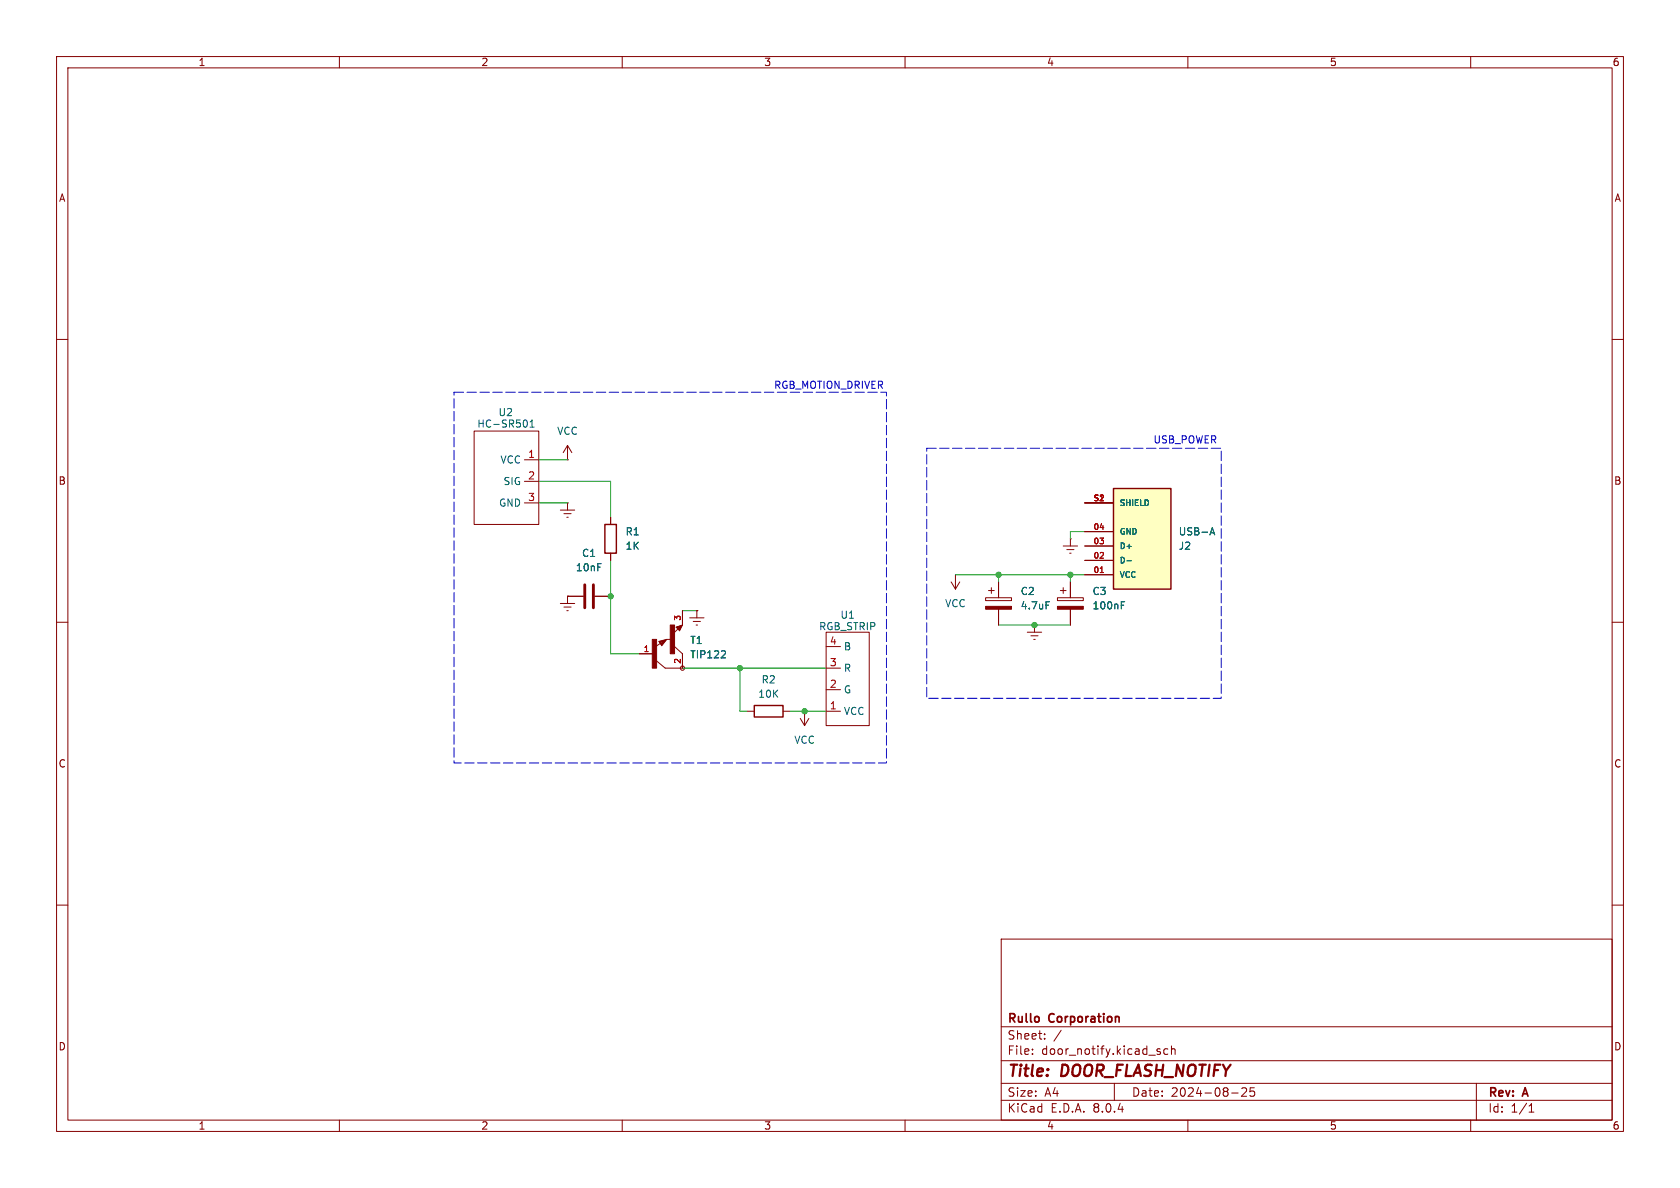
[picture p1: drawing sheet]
<svg xmlns="http://www.w3.org/2000/svg" width="297mm" height="210mm" viewBox="0 0 297 210" stroke-linecap="round" stroke-linejoin="round" font-family="sans-serif">
<g fill="none" stroke="#840000" stroke-width=".18">
<path d="M10 10h277v190h-277zM12 12h273v186h-273zM60 10v2M110 10v2M160 10v2M210 10v2M260 10v2M10 60h2M285 60h2M188 96.5h2.5M188.6 97.2h1.3M189.1 97.8h.3"/>
<path d="M189.2 95.3h.1M189.2 95.3v1.2M10 110h2M168.1 102.9l.8 1.2M168.9 101.6h.1M168.9 101.6v2.5M169.7 102.9l-.8 1.2M174.2 105.7h4.6v.5h-4.6zM174.8 104.4h1M175.3 103.9v1M176.5 102.9v2.8M176.5 107.7v2.8"/>
<path d="M285 110h2M10 160h2M285 160h2M177 166h108v32h-108zM60 198v2M110 198v2M160 198v2M177 194.5h108M177 191.5h108M177 187.5h108M177 181.5h108M182.5 186.3v.1"/>
<path d="M182.5 185.5v.1M184.7 183.6v.1M184.7 182.8v.1M187.6 182.1l-1.3 2M197 191.5v3M204.7 185.9l.4 .1 .1 .2-.2 .2h-.3M204.7 185.4l.4 .1M206.5 185.5l-.5-.1-.3 .3v.4l.2 .2h.6M207.1 185.5l.2-.1 .4 .1v.9M207.1 184.9v1.5M210 198v2M217.7 193.2h1.2"/>
<path d="M219.5 192.4l.6-.1 .2 .1 .1 .3-.9 1.1h.9M221.7 192.3h-.7v.7l.2-.1h.5l.1 .3-.1 .5-.2 .1-.5-.1M260 198v2M261 191.5v6.5M270.3 196.6h.9M270.3 195.5l.4-.4v1.5"/>
</g>
<path d="M174.2 107.2h4.6v.5h-4.6z" fill="#840000" stroke="#840000" stroke-width=".18"/>
<path d="M184.9 106.4h.6" fill="none" stroke="#006464" stroke-width=".18"/>
<path d="M196.8 86.4h10.2v17.7h-10.2z" fill="#ffffc2"/>
<path d="M106.9 92.7h2.1v5.1h-2.1zM196.8 86.4h10.2v17.7h-10.2zM116.7 113.5l.8-.2-.5 .5v-.1M120 111h.1l.2-.3-.5 .2 .3 .4M133.3 124.7h5.1v2h-5.1z" fill="none" stroke="#840000" stroke-width=".25"/>
<g fill="none" stroke="#840000" stroke-width=".18">
<path d="M83.8 76.2h11.4v16.5h-11.4zM100.3 78.7v2.6M100.3 78.7l-.7 1.3M100.3 78.7l.8 1.3M92.7 88.9h2.5M92.7 81.3h2.5M92.7 85.1h2.5M99.1 90.2h2.5M99.7 90.8h1.3M100.2 91.4h.3M100.3 88.9h.1M100.3 81.3h.1"/>
<path d="M100.3 88.9v1.3M107.9 91.4v1.3M107.9 97.8v1.3M191.8 99.1h5M191.8 96.5h5M191.8 94h5M191.8 88.9h5M99.1 106.7h2.5M99.7 107.3h1.3M100.2 108h.3M100.3 105.4h.1M100.3 105.4h2.8"/>
<path d="M100.3 105.4v1.3M105.2 105.4h2.7M113 115.6h2.6M116.5 113.4l1.4-.4-.9 1.1zM116.8 113.7l-1 .7M117.7 113.2l-.7 .8-.4-.6 1-.2-.6 .7-.3-.4M117.9 113h.6M119.3 114.3l1.3 1.3v2.5h-3l-1.5-1.3M119.5 110.9l1.1-.4-.5 1zM119.8 111.2l-.7 .8M120.5 110.6l-.4 .8-.5-.5 .8-.3-.3 .7M120.6 108v2.5"/>
<path d="M121.9 109.2h2.6M122.6 109.9h1.2M123.1 110.5h.2M123.2 108h.1M123.2 108v1.2M146 111.8h7.7v16.5h-7.7zM146 118.1h2.6M146 114.3h2.6M176.5 102.9v2.8M176.5 107.7v2.8M181.6 111.8h2.5M182.2 112.4h1.3"/>
<path d="M182.8 113h.2M182.9 110.5h.1M182.9 110.5v1.3M186.9 105.7h4.6v.5h-4.6zM187.5 104.4h1M188 103.9v1M189.2 102.9v2.8M189.2 107.7v2.8M191.8 101.6h5M132.1 125.7h1.2M138.4 125.7h1.3M141.5 127l.7 1.3"/>
<path d="M142.2 125.7h.1M142.2 125.7v2.6M143 127l-.8 1.3M146 125.7h2.6M146 121.9h2.6"/>
<circle cx="120.7" cy="118.1" r=".38"/>
</g>
<path d="M194.5 101.2h.6" fill="none" stroke="#a90000" stroke-width=".18"/>
<path d="M93.1 74.4l.1 .3-.1 .7M93.7 75.5h.7M93.7 74.6l.4-.4v1.3M199.2 99.1h.8M213.9 94.6l.4-1.3 .4 1.3M214 94.2h.6M128.1 115.1l.2 .2-.1 .3-.7 .7h.8M184.9 106.4h.6M198.2 107h.5M198.2 106.4h.6" fill="none" stroke="#006464" stroke-width=".18"/>
<g fill="#840000" stroke="#840000" stroke-width=".18">
<path d="M186.9 107.2h4.6v.5h-4.6z"/>
<path d="M115.3 113h.8v5.1h-.8z"/>
<path d="M118.5 110.5h.8v5.1h-.8z"/>
</g>
<path d="M103.4 103.4v4M104.9 103.4v4" fill="none" stroke="#840000" stroke-width=".51"/>
<path d="M80.3 69.3h76.4v65.6h-76.4zM163.8 79.2h52.1v44.2h-52.1z" fill="none" stroke="#0000c2" stroke-width=".18" stroke-dasharray="1.7 .6"/>
<g fill="none" stroke="#009600" stroke-width=".18">
<path d="M95.2 81.3h5.1M95.2 85.1h12.7v6.3M95.2 88.9h5.1M107.9 99.1v16.5h5.1M191.8 94h-2.6v1.3M120.6 108h2.6M120.6 118.1h25.4M130.8 118.1v7.6h1.3M168.9 101.6h22.9M176.5 101.6v1.3M176.5 110.5h12.7M189.2 101.6v1.3"/>
<path d="M139.7 125.7h6.3"/>
</g>
<g fill="#009600" stroke="#009600" stroke-width=".18">
<circle cx="176.5" cy="101.6" r=".46"/>
<circle cx="189.2" cy="101.6" r=".46"/>
<circle cx="182.9" cy="110.5" r=".46"/>
<circle cx="142.2" cy="125.7" r=".46"/>
<circle cx="130.8" cy="118.1" r=".46"/>
<circle cx="107.9" cy="105.4" r=".46"/>
</g>
<g font-size="2.8" fill="#840000">
<text x="178" y="190.9">Title:</text>
<text x="187.7" y="190.9">DOOR_FLASH_NOTIFY</text>
</g>
<g font-size="2.1" fill="#840000">
<text x="178" y="184">Sheet:</text>
<text x="178" y="181.2">Rullo</text>
<text x="185.5" y="181.2">Corporation</text>
<text x="178" y="186.7">File:</text>
<text x="184.1" y="186.7">door_notify.kicad_sch</text>
<text x="178" y="196.9">KiCad</text>
<text x="178" y="194.1">Size:</text>
<text x="184.7" y="194.1">A4</text>
<text x="185.7" y="196.9">E.D.A.</text>
<text x="193.3" y="196.9">8.0.4</text>
<text x="200" y="194.1">Date:</text>
<text x="207" y="194.1">2024-08-25</text>
<text x="263" y="194.3">Rev:</text>
<text x="263" y="196.9">Id:</text>
<text x="267.1" y="196.9">1/1</text>
<text x="269.4" y="194.3">A</text>
</g>
<g font-size="1.8" fill="#840000">
<text x="35" y="11.9">1</text>
<text x="85" y="11.9">2</text>
<text x="135" y="11.9">3</text>
<text x="185" y="11.9">4</text>
<text x="235" y="11.9">5</text>
<text x="285" y="11.9">6</text>
<text x="10.3" y="35.9">A</text>
<text x="285.3" y="35.9">A</text>
<text x="10.3" y="85.9">B</text>
<text x="285.3" y="85.9">B</text>
<text x="10.3" y="135.9">C</text>
<text x="285.3" y="135.9">C</text>
<text x="10.3" y="185.9">D</text>
<text x="285.3" y="185.9">D</text>
<text x="35" y="199.9">1</text>
<text x="85" y="199.9">2</text>
<text x="135" y="199.9">3</text>
<text x="185" y="199.9">4</text>
<text x="235" y="199.9">5</text>
<text x="285" y="199.9">6</text>
</g>
<g font-size="1.8" fill="#0000c2">
<text x="136.7" y="68.9">RGB_MOTION_DRIVER</text>
<text x="203.8" y="78.6">USB_POWER</text>
</g>
<g font-size="1.8" fill="#006464">
<text x="84.3" y="75.8">HC-SR501</text>
<text x="88" y="73.8">U2</text>
<text x="98.4" y="77.1">VCC</text>
<text x="88.4" y="82.1">VCC</text>
<text x="88.1" y="89.8">GND</text>
<text x="88.9" y="86">SIG</text>
<text x="110.5" y="94.8">R1</text>
<text x="208.3" y="94.8">USB-A</text>
<text x="101.7" y="101.2">10nF</text>
<text x="102.8" y="98.7">C1</text>
<text x="110.5" y="97.4">1K</text>
<text x="208.3" y="97.4">J2</text>
<text x="167" y="107.5">VCC</text>
<text x="180.3" y="105.4">C2</text>
<text x="180.3" y="107.9">4.7uF</text>
<text x="193" y="105.4">C3</text>
<text x="193" y="107.9">100nF</text>
<text x="144.7" y="111.6">RGB_STRIP</text>
<text x="148.5" y="109.6">U1</text>
<text x="121.9" y="114">T1</text>
<text x="121.9" y="116.6">TIP122</text>
<text x="149.1" y="119">R</text>
<text x="149.1" y="115.2">B</text>
<text x="133.9" y="123.5">10K</text>
<text x="134.5" y="121">R2</text>
<text x="149.1" y="122.8">G</text>
<text x="140.3" y="131.7">VCC</text>
<text x="149.1" y="126.6">VCC</text>
</g>
<g font-size="1.8" fill="#a90000">
<text x="93.3" y="81">1</text>
<text x="93.3" y="84.8">2</text>
<text x="93.3" y="88.6">3</text>
<text x="146.6" y="117.9">3</text>
<text x="146.6" y="114">4</text>
<text x="146.6" y="125.5">1</text>
<text x="146.6" y="121.7">2</text>
</g>
<g font-size="1.4" fill="#a90000">
<text x="193.2" y="88.6">S1</text>
<text x="194.2" y="88.6">2</text>
<text x="193.2" y="93.7">04</text>
<text x="193.2" y="101.3">01</text>
<text x="193.2" y="98.8">02</text>
<text x="193.2" y="96.3">03</text>
<text x="120.4" y="109.8" transform="rotate(-90 120.4 109.8)">3</text>
<text x="113.7" y="115.3">1</text>
<text x="120.4" y="117.5" transform="rotate(-90 120.4 117.5)">2</text>
</g>
<g font-size="1.4" fill="#006464">
<text x="197.9" y="89.6">SHIELD</text>
<text x="197.9" y="94.7">GND</text>
<text x="197.9" y="99.8">D-</text>
<text x="197.9" y="97.3">D+</text>
<text x="197.9" y="102.3">VCC</text>
</g>
</svg>
